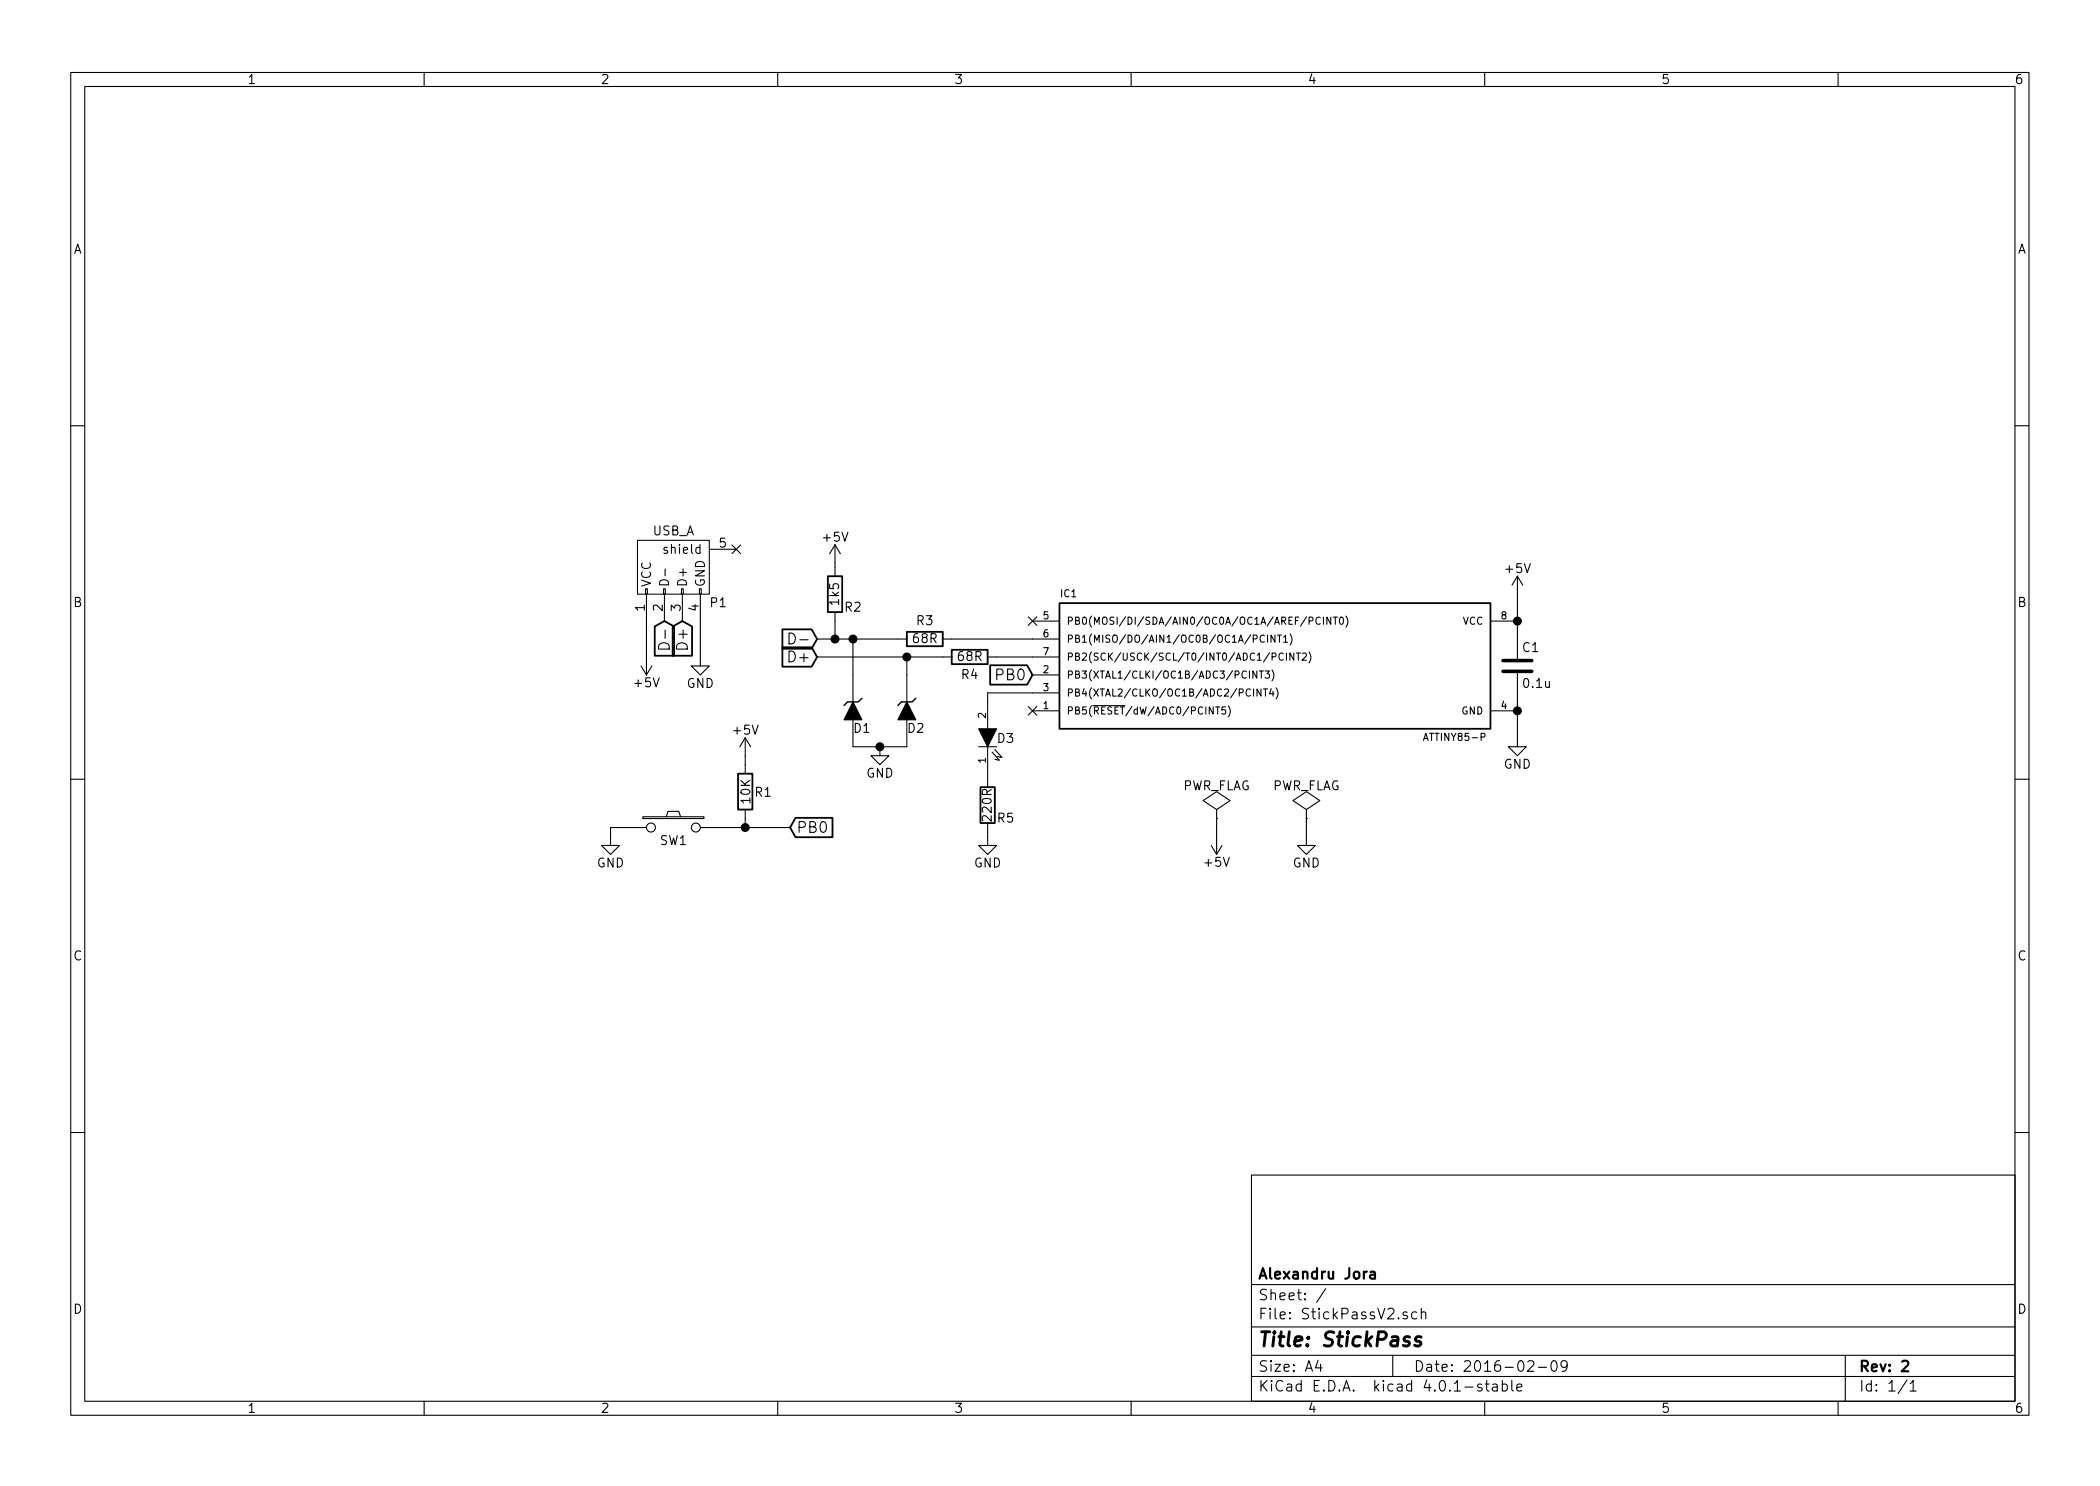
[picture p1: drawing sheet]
<svg xmlns="http://www.w3.org/2000/svg" width="297mm" height="210mm" viewBox="0 0 297 210" stroke-linecap="round" stroke-linejoin="round" font-family="sans-serif">
<g fill="none" stroke="#000" stroke-width=".15">
<path d="M10 10.3h277v189.9h-277zM12 12.2h273v186.1h-273zM60 10.3v1.9M110 10.3v1.9M160 10.3v1.9M210 10.3v1.9M260 10.3v1.9M10 60.2h2M90.2 76.4h10.1v7.7h-10.1zM100.3 77.7h3.8M103.5 77.1l1.2 1.2M104.7 77.1l-1.2 1.2"/>
<path d="M118.1 77.1l-.8 1.3M118.1 77.1v4.4M118.1 77.1l.8 1.3M285 60.2h2M90.7 94.2l.7 1.3M91.3 83.3h.3v.8h-.3zM91.4 84.1v11.4M92.2 94.2l-.8 1.3M93.2 91.3a.86 .86 0 0 1 1.5 .2v.3h-1.6zM93.3 82.3a.75 .75 0 0 1 1.3 .1v.3h-1.3zM93.9 83.3h.2v.8h-.2zM94 84.1v3.8"/>
<path d="M94.1 80.5v1M94.1 89.1v1.2M96.4 83.3h.2v.8h-.2zM96.5 84.1v3.8M98.9 83.3h.3v.8h-.3zM99.1 84.1v10.1h1.2l-1.2 1.3-1.3-1.3h1.3M111.6 89.6a.77 .77 0 0 1 .9 .7 .77 .77 0 0 1-.9 .8zM113.1 90.5h1.2M115.6 90.4h12.7M115.6 93h19M118.1 86.6v3.8M120.6 90.4v8.9"/>
<path d="M128.3 93v6.3M133.3 90.4h16.6M139.7 93h10.2M145.4 100l1.3 1.2M145.4 87.3l1.3 1.2M146 95.5h3.9M146 87.9h3.9M146.7 100l-1.3 1.2M146.7 87.3l-1.3 1.2M149.9 98h-10.2v5.1M154.6 99.8h4.5M173.7 99.9a1.2 1.2 0 0 1 0 1.5"/>
<path d="M176.7 94.9v1.1M177.3 97.5v1M177.8 94.9v1.1l-.6-1.1v1.1M178.1 94.9h.6M178.4 97.5v1l-.6-1v1M178.4 94.9v1.1M178.7 97.5h.6M178.8 90a.4 .4 0 0 0-.5 0 .4 .4 0 0 0-.1 .4 .37 .37 0 0 0 .2 .4 .37 .37 0 0 0 .4 0M178.9 94.9h.7l-.4 .4 .3 .1v.5l-.1 .1-.5-.1M179 97.5v1M179.3 89.9v1M179.8 97.4l-.2 .8h.6"/>
<path d="M179.9 94.8a1.2 1.2 0 0 1 0 1.5M179.9 92.9h.5l.1-.2-.1-.2-.5-.1v1M180.1 97.8v.7M180.3 89.9v1l-.5-1v1M180.5 97.3a1.2 1.2 0 0 1 0 1.6M180.7 89.9h.6M181 89.9v1M181.5 92.5a.4 .4 0 0 0-.5 0 .4 .4 0 0 0-.1 .5 .37 .37 0 0 0 .2 .4 .37 .37 0 0 0 .4-.1M181.6 90.2l.2-.3v1M181.6 90.9h.5M182 92.4v1M182.5 89.7a1.2 1.2 0 0 1 0 1.6"/>
<path d="M183 92.4v1l-.6-1v1M183.4 92.4h.5M183.6 92.4v1M184.2 92.5l.4-.1 .2 .1v.2l-.6 .7h.6M185.1 92.2a1.2 1.2 0 0 1 0 1.6M185.2 87.9l.4-.1 .1-.2-.1-.2-.4-.1v1M186.7 87.4a.4 .4 0 0 0-.5 0 .4 .4 0 0 0-.1 .5 .37 .37 0 0 0 .2 .4 .37 .37 0 0 0 .4-.1M187.2 87.3v1M188.2 87.3v1l-.5-1v1M188.6 87.3h.6M188.9 87.3v1M189.5 87.4l.3-.1a.59 .59 0 0 1-.1 1l-.2-.1v-.2z"/>
<path d="M190.4 87.2a1.2 1.2 0 0 1 0 1.5M210.8 87.9h3.8M214.6 95.2v10.5h1.3l-1.3 1.2-1.2-1.2h1.2M214.6 81.5v11.7M214.6 81.5l-.7 1.3M214.6 81.5l.8 1.3M10 110.3h2M90.9 115.6h8.7v.2h-8.7zM91.4 117.1h-5v2.5h1.2l-1.2 1.3-1.3-1.3h1.3M94.2 115.6l.3-.8h1.5l.3 .8M99.1 117.1h12.7M105.4 104.4v5.1"/>
<path d="M105.4 114.5v2.6M105.4 104.4l-.8 1.3M105.4 104.4l.8 1.3M120.6 101.8v3.9h7.7v-3.9M124.5 105.7v1.2h-1.3l1.3 1.3 1.2-1.3h-1.2M138.4 105.7h2.6M139.7 116.5v3.1h-1.3l1.3 1.3 1.3-1.3h-1.3M139.7 105.7v5.7M140.3 106.4l1.1 1.2-.7-.2M140.7 106l1 1.2-.6-.1M146 100.6h3.9M171.3 119.6l.8 1.3"/>
<path d="M172 100h.5M172.1 115.8h.1M172.1 114.5l1.9-1.2-1.9-1.3-1.9 1.3 1.9 1.2v1.3M172.1 115.8v5.1M172.2 100v1M172.8 119.6l-.7 1.3M173.4 100h-.5l-.1 .5 .1-.1 .4 .1 .1 .4-.2 .1-.4-.1M184.8 115.8h.1M184.8 114.5l1.9-1.2-1.9-1.3-1.9 1.3 1.9 1.2v1.3M184.8 115.8v3.8h1.3l-1.3 1.3-1.3-1.3h1.3M210.8 100.6h3.8M285 110.3h2"/>
<path d="M10 160.2h2M177 166.3h108v32h-108zM285 160.2h2M60 198.3v1.9M110 198.3v1.9M160 198.3v1.9M177 194.8h108M177 191.8h108M177 187.8h108M177 181.8h108M186.4 192.5l-.3 1h.9M186.8 193v1"/>
<path d="M187.5 182.3l-1.3 2M197 191.8v3M199 185.7a.37 .37 0 0 0-.5 .1v.1a.54 .54 0 0 0 .5 .3l.1 .1-.1 .2-.1 .1-.4-.1M200.4 185.7l-.5-.1-.2 .3v.6l.2 .1 .5-.1M201 185.7a.38 .38 0 0 1 .7 .1v.8M201 185.1v1.5M209.6 195.9a.37 .37 0 0 0-.6 .1v.1a.54 .54 0 0 0 .6 .3l.1 .1-.1 .2-.2 .1-.4-.1M210 198.3v1.9M210.1 195.8h.5M210.3 195.3v1.3l.2 .2h.1M211.2 195.9l.1-.1 .4 .1 .1 .9M211.8 196.2l-.5 .1-.2 .2 .1 .2 .1 .1 .5-.1"/>
<path d="M212.5 195.9a.48 .48 0 0 1 .6 .1l.1 .1-.1 .6a.48 .48 0 0 1-.6 0M212.5 195.3v1.5M213.8 195.3v1.3l.2 .2M214.6 196.3l.7-.1-.1-.3-.4-.1-.2 .2v.7l.2 .1 .4-.1M216.1 192.7l.2-.2 .5 .1a.37 .37 0 0 1 .1 .6l-.9 .8h1M217.6 193.5h1.1M219.5 192.7a.35 .35 0 0 1 .4-.2 .35 .35 0 0 1 .3 .3 .77 .77 0 0 1-.5 1.2 .9 .9 0 0 1-.2-1.3zM221.7 193.2l-.3 .3h-.3l-.3-.3v-.4l.2-.2 .4-.1 .2 .2a1.19 1.19 0 0 1-.2 1.2l-.4 .1M260 198.3v1.9M261 191.8v6.5M269.7 195.2l-1.2 2M270.2 195.8l.4-.5v1.5"/>
<path d="M270.2 196.8h.8"/>
<circle cx="92.1" cy="117.1" r=".63"/>
<circle cx="98.4" cy="117.1" r=".63"/>
</g>
<path d="M193.9 180l.1-.1 .4 .1 .1 .9M194.5 180.3l-.5 .1-.2 .2 .1 .2 .1 .1 .5-.1M269.1 192.7l.2-.2 .5 .1a.37 .37 0 0 1 0 .6l-.8 .8h.9" fill="none" stroke="#000" stroke-width=".3"/>
<path d="M201 189.2l-.5-.1-.1 .1-.2 .3 .3 .3 .4 .1 .1 .3-.1 .1-.2 .1-.6-.1" fill="none" stroke="#000" stroke-width=".41"/>
<path d="M92.6 88.6l1.4-.7 1.4 .7v4.2h-2.8zM95.1 88.6l1.4-.7 1.4 .7v4.2h-2.8zM110.7 89h4.1l.8 1.4-.8 1.4h-4.1zM110.7 91.6h4.1l.8 1.4-.8 1.3h-4.1zM117.1 81.5h2v5.1h-2zM128.3 89.4h5v2h-5zM134.6 91.9h5.1v2.1h-5.1zM140.1 94.1h5.2l.7 1.4-.7 1.4h-5.2zM149.9 85.3h60.9v17.8h-60.9zM104.4 109.5h2v5h-2zM112.5 115.7h5.3v2.8h-5.3l-.7-1.4zM138.7 111.4h2v5.1h-2z" fill="none" stroke="#000" stroke-width=".25"/>
<path d="M121.9 98.8l-.5 .5h-1.5l-.5 .5M129.5 98.8l-.5 .5h-1.5l-.5 .5" fill="none" stroke="#000" stroke-width=".2"/>
<path d="M120.6 99.3l1.3 2.5h-2.5zM128.3 99.3l1.2 2.5h-2.5zM138.4 103.1h2.6l-1.3 2.6z" fill="#000" stroke="#000" stroke-width=".15"/>
<path d="M212.6 95h4.1M212.6 93.5h4.1" fill="none" stroke="#000" stroke-width=".51"/>
<g fill="#000" stroke="#000" stroke-width=".25">
<circle cx="118.1" cy="90.4" r=".51"/>
<circle cx="120.7" cy="90.4" r=".51"/>
<circle cx="128.3" cy="93" r=".51"/>
<circle cx="214.6" cy="87.9" r=".51"/>
<circle cx="105.4" cy="117.1" r=".51"/>
<circle cx="124.5" cy="105.7" r=".51"/>
<circle cx="214.6" cy="100.6" r=".51"/>
</g>
<text font-size="2.8" x="178" y="190.5">Title: StickPass</text>
<g font-size="2.1">
<text x="97.3" y="91.6" transform="rotate(-90 97.3 91.6)">D+</text>
<text x="111.9" y="93.7">D+</text>
<text x="141" y="96.3">PB0</text>
<text x="112.7" y="117.9">PB0</text>
<text x="178" y="184">Sheet: /</text>
<text x="178" y="181">Alexandru Jora</text>
<text x="178" y="186.7">File: StickPassV2.sch</text>
<text x="178" y="196.9">KiCad E.D.A. kicad 4.0.1-stable</text>
<text x="178" y="194.1">Size: A4</text>
<text x="200" y="194.1">Date: 2016-02-09</text>
<text x="263" y="194.1">Rev: 2</text>
<text x="263" y="196.9">Id: 1/1</text>
</g>
<g font-size="1.8">
<text x="35" y="11.9">1</text>
<text x="85" y="11.9">2</text>
<text x="135" y="11.9">3</text>
<text x="185" y="11.9">4</text>
<text x="235" y="11.9">5</text>
<text x="285" y="11.9">6</text>
<text x="10.4" y="35.9">A</text>
<text x="285.4" y="35.9">A</text>
<text x="92.3" y="75.7">USB_A</text>
<text x="101.8" y="77.5">5</text>
<text x="116.5" y="76.6">+5V</text>
<text x="92.1" y="83.1" transform="rotate(-90 92.1 83.1)">VCC</text>
<text x="94.2" y="78.4">shield</text>
<text x="97.2" y="83.1" transform="rotate(-90 97.2 83.1)">D+</text>
<text x="99.7" y="83.1" transform="rotate(-90 99.7 83.1)">GND</text>
<text x="213" y="81.1">+5V</text>
<text x="10.4" y="85.9">B</text>
<text x="91.2" y="86.5" transform="rotate(-90 91.2 86.5)">1</text>
<text x="93.7" y="86.5" transform="rotate(-90 93.7 86.5)">2</text>
<text x="96.3" y="86.5" transform="rotate(-90 96.3 86.5)">3</text>
<text x="98.8" y="86.5" transform="rotate(-90 98.8 86.5)">4</text>
<text x="100.5" y="85.9">P1</text>
<text x="118.7" y="85.5" transform="rotate(-90 118.7 85.5)">1k5</text>
<text x="119.5" y="86.5">R2</text>
<text x="129.7" y="88.4">R3</text>
<text x="285.4" y="85.9">B</text>
<text x="129.2" y="91">68R</text>
<text x="135.5" y="93.5">68R</text>
<text x="215.4" y="92.2">C1</text>
<text x="89.8" y="97.2">+5V</text>
<text x="97.1" y="97.3">GND</text>
<text x="136" y="96.1">R4</text>
<text x="215.6" y="97.3">0.1u</text>
<text x="103.8" y="103.9">+5V</text>
<text x="120.8" y="103.7">D1</text>
<text x="128.4" y="103.7">D2</text>
<text x="141.1" y="105.1">D3</text>
<text x="106.1" y="113.6" transform="rotate(-90 106.1 113.6)">10K</text>
<text x="106.8" y="112.7">R1</text>
<text x="122.5" y="110">GND</text>
<text x="167.1" y="111.8">PWR_FLAG</text>
<text x="179.8" y="111.8">PWR_FLAG</text>
<text x="212.7" y="108.8">GND</text>
<text x="93.3" y="119.6">SW1</text>
<text x="140.3" y="116" transform="rotate(-90 140.3 116)">220R</text>
<text x="141.1" y="116.4">R5</text>
<text x="84.4" y="122.7">GND</text>
<text x="137.7" y="122.7">GND</text>
<text x="170.5" y="122.6">+5V</text>
<text x="182.8" y="122.7">GND</text>
<text x="10.4" y="135.9">C</text>
<text x="285.4" y="135.9">C</text>
<text x="10.4" y="185.9">D</text>
<text x="285.4" y="185.9">D</text>
<text x="35" y="199.9">1</text>
<text x="85" y="199.9">2</text>
<text x="135" y="199.9">3</text>
<text x="185" y="199.9">4</text>
<text x="235" y="199.9">5</text>
<text x="285" y="199.9">6</text>
</g>
<g font-size="1.4">
<text x="147.6" y="87.6">5</text>
<text x="150" y="84.5">IC1</text>
<text x="150.9" y="88.4">PB0(MOSI/DI/SDA/AIN0/OC0A/OC1A/AREF/PCINT0)</text>
<text x="206.8" y="88.4">VCC</text>
<text x="212.3" y="87.6">8</text>
<text x="147.6" y="95.2">2</text>
<text x="147.6" y="90.2">6</text>
<text x="147.6" y="92.7">7</text>
<text x="150.9" y="90.9">PB1(MISO/DO/AIN1/OC0B/OC1A/PCINT1)</text>
<text x="150.9" y="93.5">PB2(SCK/USCK/SCL/T0/INT0/ADC1/PCINT2)</text>
<text x="139.4" y="101.6" transform="rotate(-90 139.4 101.6)">2</text>
<text x="147.6" y="100.3">1</text>
<text x="147.6" y="97.8">3</text>
<text x="150.9" y="101.1">PB5(RESET/dW/ADC0/PCINT5)</text>
<text x="150.9" y="96">PB3(XTAL1/CLKI/OC1B/ADC3/PCINT3)</text>
<text x="150.9" y="98.5">PB4(XTAL2/CLKO/OC1B/ADC2/PCINT4)</text>
<text x="206.7" y="101.1">GND</text>
<text x="212.3" y="100.3">4</text>
<text x="139.4" y="107.9" transform="rotate(-90 139.4 107.9)">1</text>
<text x="201.7" y="104.8">ATTINY85-P</text>
</g>
</svg>
